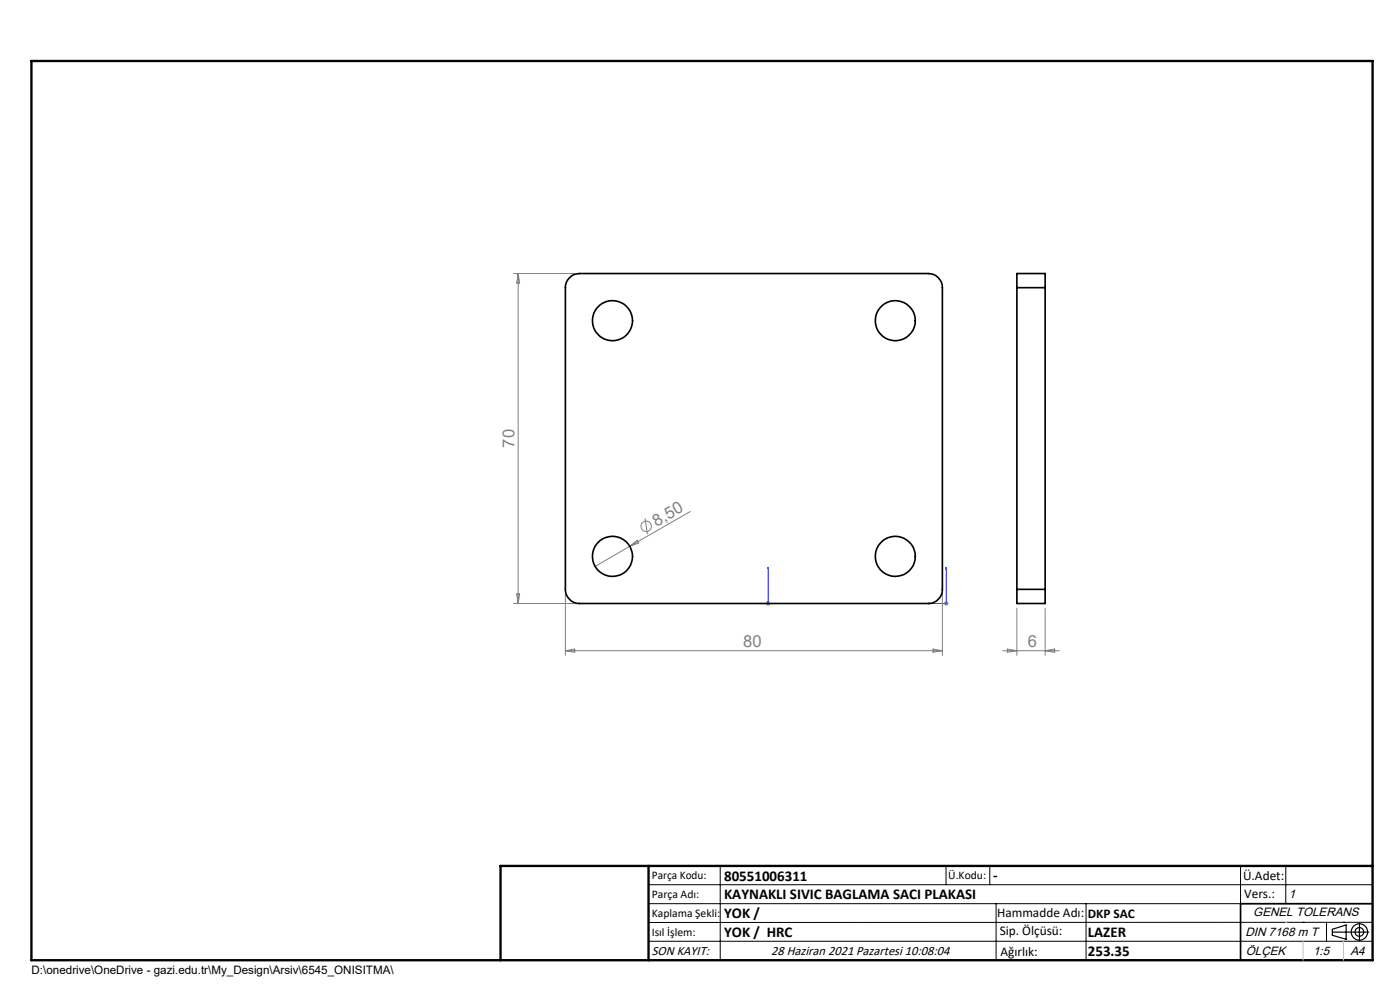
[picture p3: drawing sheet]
<svg xmlns="http://www.w3.org/2000/svg" width="297mm" height="210mm" viewBox="0 0 297 210" stroke-linecap="round" stroke-linejoin="round" font-family="sans-serif">
<g fill="none" stroke="#808080" stroke-width=".21">
<path d="M108.9 58h13M109.9 58v70M109.9 58l.3 2h-.6zM133.6 115.9l-7.3 4.2M133.6 115.9l1.6-1.3 .3 .6zM136.8 110l.5 3.3M146.4 108.5l-12.8 7.4M108.9 128h13M109.6 126h.6l-.3 2zM119.9 126v13M119.9 138h80M119.9 138l2-.3v.7z"/>
<path d="M162.4 128h1M162.6 127.7l.7 .7M162.9 127.5v1M163.3 127.7l-.7 .7M197.9 137.7l2 .3-2 .4zM199.9 126v13M200.2 128h1M200.4 127.7l.7 .7M200.7 127.5v1M201.1 127.7l-.7 .7M212.7 138h12M213.7 137.7l2 .3-2 .4z"/>
<path d="M215.7 129v10M221.7 129v10M221.7 138l2-.3v.7z"/>
<circle cx="137.1" cy="111.6" r="1.11"/>
</g>
<g fill="none" stroke="#000" stroke-width=".25">
<path d="M282.6 197.7h7.8M282.6 197.1l3-.9v3l-3-.8zM288.4 195.8v3.8M106.2 203.7h185"/>
<circle cx="288.4" cy="197.7" r="1.74"/>
<circle cx="288.4" cy="197.7" r=".93"/>
</g>
<path d="M162.9 127.9v.2zM162.9 120.3v.4v-.4M162.9 128h.1M162.9 120.3v7.7M196.9 128l.4-.1v.2zM200.7 120.3l.1 .4h-.2zM200.7 120.3v7.7h-3.8" fill="none" stroke="#00f" stroke-width=".21"/>
<g fill="none" stroke="#000" stroke-width=".21">
<path d="M137.6 187.7h153.6M137.6 191.7h153.6M137.6 199.7h153.6M152.8 183.7v20M200.7 183.7v4M210 183.7v4M211.3 191.7v12M230.4 191.7v12M263.2 183.7v20M272.8 183.7v8M276.4 195.6h.1M281.4 195.6v4.1"/>
<path d="M285 195.6h.1M291.2 195.6l-153.6 .1"/>
</g>
<path d="M291.2 191.7h-28v12" fill="none" stroke="#000" stroke-width=".35"/>
<path d="M6.7 12.9h284.5v190.8h-284.5zM137.6 183.7v20M291.2 183.7h-185v20" fill="none" stroke="#000" stroke-width=".5"/>
<path d="M276.4 199.7v4M285 199.7v4" fill="none" stroke="#c0c0c0" stroke-width=".21"/>
<path d="M272.8 195.6h.1" fill="none" stroke="#c0c0c0" stroke-width=".25"/>
<g fill="#00f">
<path d="M162.9 127.9v.2zM162.9 120.3v.4z"/>
<path d="M196.9 128l.4 .1v-.2zM200.7 120.3l-.1 .4h.2z"/>
</g>
<g fill="none" stroke="#000" stroke-width=".35">
<path d="M120.8 58.9a2.73 2.73 0 0 1 2.1-.9h74a3 3 0 0 1 3 3v64a3 3 0 0 1-3 3h-74a3 3 0 0 1-3-3v-64a2.73 2.73 0 0 1 .9-2.1zM215.7 61v-3h6v3M215.7 61v64M215.7 61h6M221.7 61v64M215.7 125v3h6v-3M215.7 125h6"/>
<circle cx="129.9" cy="68" r="4.3"/>
<circle cx="189.9" cy="68" r="4.2"/>
<circle cx="129.9" cy="118" r="4.3"/>
<circle cx="189.9" cy="118" r="4.2"/>
</g>
<g font-size="3.5" fill="#808080">
<text x="109.2" y="94.9" transform="rotate(-90 109.2 94.9)">70</text>
<text x="139.3" y="111.7" transform="rotate(-30 139.3 111.7)">8,50</text>
<text x="157.7" y="137.2">80</text>
<text x="218" y="137.2">6</text>
</g>
<g font-size="3.2">
<text x="153.6" y="186.8">80551006311</text>
<text x="153.6" y="190.8">KAYNAKLI SIVIC BAGLAMA SACI PLAKASI</text>
<text x="210.7" y="186.6">-</text>
<text x="153.6" y="194.8">YOK /</text>
<text x="153.6" y="198.8">YOK / HRC</text>
<text x="230.8" y="198.7">LAZER</text>
<text x="230.8" y="202.8">253.35</text>
</g>
<g font-size="2.8">
<text x="263.7" y="186.7">Ü.Adet:</text>
<text x="263.9" y="190.5">Vers.:</text>
<text x="211.5" y="194.5">Hammadde Adı:</text>
<text x="230.8" y="194.7">DKP SAC</text>
<text x="138.3" y="202.6">SON KAYIT:</text>
<text x="163.6" y="202.6">28 Haziran 2021 Pazartesi 10:08:04</text>
<text x="212.1" y="198.4">Sip. Ölçüsü:</text>
<text x="212.2" y="202.7">Ağırlık:</text>
</g>
<g font-size="2.6">
<text x="273.4" y="190.4">1</text>
<text x="265.9" y="194.4">GENEL TOLERANS</text>
<text x="264.2" y="198.5">DIN 7168 m T</text>
<text x="264.3" y="202.6">ÖLÇEK</text>
<text x="278.5" y="202.6">1:5</text>
<text x="286.5" y="202.6">A4</text>
</g>
<g font-size="2.5">
<text x="138.3" y="186.4">Parça Kodu:</text>
<text x="138.3" y="190.5">Parça Adı:</text>
<text x="201.2" y="186.5">Ü.Kodu:</text>
<text x="138.3" y="194.5">Kaplama Şekli:</text>
<text x="138.3" y="198.6">Isıl İşlem:</text>
<text x="6.7" y="206.7">D:\onedrive\OneDrive - gazi.edu.tr\My_Design\Arsiv\6545_ONISITMA\</text>
</g>
</svg>
